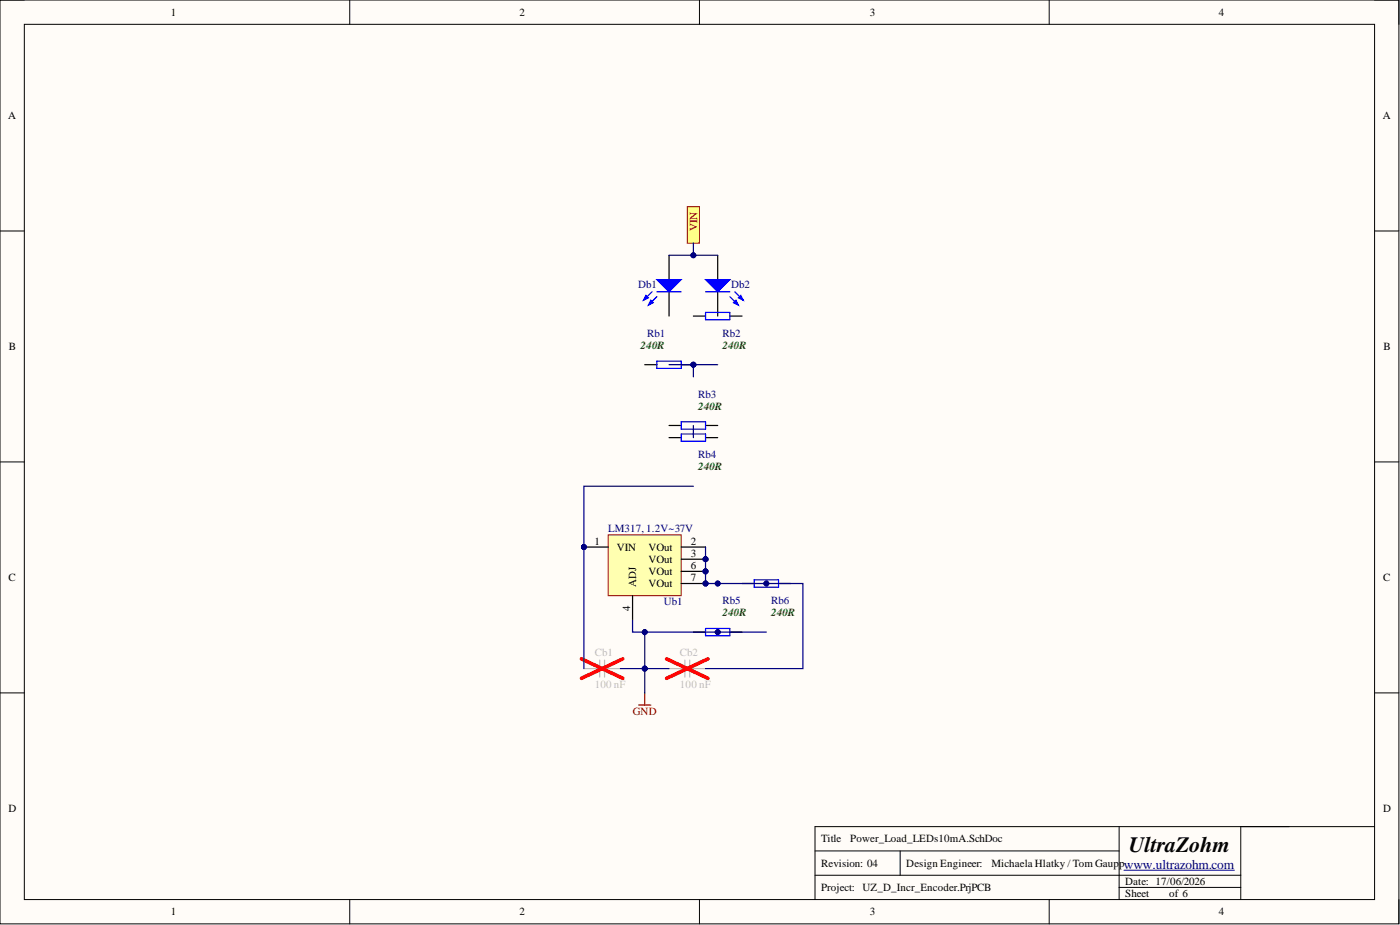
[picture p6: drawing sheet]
<svg xmlns="http://www.w3.org/2000/svg" width="292mm" height="193mm" viewBox="0 0 292 193" stroke-linecap="round" stroke-linejoin="round" font-family="sans-serif">
<path d="M0 0h291.9v192.7h-291.9z" fill-rule="evenodd" fill="#fffcf8"/>
<path d="M0 0h291.9v192.7h-291.9z" fill="none" stroke="#000" stroke-width=".21"/>
<path d="M5.1 5.1h281.7v182.6h-281.7z" fill-rule="evenodd" fill="#fffcf8"/>
<g fill="none" stroke="#000" stroke-width=".21">
<path d="M0 0h5.1M5.1 5.1h281.7v182.6h-281.7zM73 0v5.1M145.9 0v5.1M218.9 0v5.1M286.8 0h5.1v5.1M0 48.2h5.1M286.8 48.2h5.1M0 96.4h5.1M286.8 96.4h5.1M0 144.6h5.1M286.8 144.6h5.1"/>
<path d="M170 177.5h63.5M187.8 177.5v5.1M233.5 172.4v15.3M258.9 172.4v15.3M286.8 172.4h-116.8v15.3M73 187.7v5M145.9 187.7v5M170 182.6h88.9M218.9 187.7v5M233.5 185.1h25.4M291.9 187.7v5"/>
</g>
<path d="M234.5 181.5h23.1" fill="none" stroke="#000080" stroke-width=".21"/>
<path d="M139.6 53.3v5M139.6 60.9v5" fill="none" stroke="#000" stroke-width=".25"/>
<path d="M137.1 58.3h5l-2.5 2.6z" fill="#00f"/>
<path d="M137.1 58.3h5l-2.5 2.6zM137.1 61.9l-1.8 1.8" fill="none" stroke="#00f" stroke-width=".25"/>
<path d="M135.8 62.6l.5 .5-1 .6z" fill="#00f"/>
<path d="M135.8 62.6l.5 .5-1 .6zM136 60.9l-1.7 1.7M137.1 60.9h5" fill="none" stroke="#00f" stroke-width=".25"/>
<path d="M134.8 61.6l.5 .5-1 .5z" fill="#00f"/>
<path d="M134.8 61.6l.5 .5-1 .5z" fill="none" stroke="#00f" stroke-width=".25"/>
<path d="M142.1 76.1h2.6" fill="none" stroke="#000" stroke-width=".25"/>
<circle cx="144.7" cy="76.1" r=".51" fill="#000080"/>
<circle cx="144.7" cy="76.1" r=".51" fill="none" stroke="#000080" stroke-width=".21"/>
<path d="M149.7 53.3v5M134.5 76.1h2.6M149.7 60.9v5" fill="none" stroke="#000" stroke-width=".25"/>
<path d="M137.1 75.3h5v1.5h-5z" fill="none" stroke="#00f" stroke-width=".25"/>
<path d="M147.2 58.3h5.1l-2.6 2.6z" fill="#00f"/>
<path d="M147.2 58.3h5.1l-2.6 2.6zM152.3 61.9l1.8 1.8" fill="none" stroke="#00f" stroke-width=".25"/>
<path d="M153 63.1l.6-.5 .5 1.1z" fill="#00f"/>
<path d="M147.2 60.9h5.1M153 63.1l.6-.5 .5 1.1zM153.3 60.9l1.8 1.7" fill="none" stroke="#00f" stroke-width=".25"/>
<path d="M154.1 62.1l.5-.5 .5 1z" fill="#00f"/>
<path d="M147.2 65.2h5.1v1.5h-5.1zM154.1 62.1l.5-.5 .5 1z" fill="none" stroke="#00f" stroke-width=".25"/>
<path d="M144.7 65.9h2.5M152.3 65.9h2.5" fill="none" stroke="#000" stroke-width=".25"/>
<circle cx="147.2" cy="121.7" r=".51" fill="#000080"/>
<circle cx="147.2" cy="121.7" r=".51" fill="none" stroke="#000080" stroke-width=".21"/>
<circle cx="147.2" cy="119.2" r=".51" fill="#000080"/>
<circle cx="147.2" cy="119.2" r=".51" fill="none" stroke="#000080" stroke-width=".21"/>
<circle cx="147.2" cy="116.7" r=".51" fill="#000080"/>
<circle cx="147.2" cy="116.7" r=".51" fill="none" stroke="#000080" stroke-width=".21"/>
<path d="M126.9 111.6h15.2v12.7h-15.2z" fill-rule="evenodd" fill="#ffffb0"/>
<path d="M126.9 111.6h15.2v12.7h-15.2z" fill="none" stroke="#800000" stroke-width=".21"/>
<path d="M142.1 121.7h5.1" fill="none" stroke="#000" stroke-width=".25"/>
<circle cx="147.2" cy="121.7" r=".51" fill="#000080"/>
<circle cx="147.2" cy="121.7" r=".51" fill="none" stroke="#000080" stroke-width=".21"/>
<path d="M121.8 114.1h5.1M142.1 119.2h5.1M132 124.3v5" fill="none" stroke="#000" stroke-width=".25"/>
<circle cx="147.2" cy="119.2" r=".51" fill="#000080"/>
<circle cx="147.2" cy="119.2" r=".51" fill="none" stroke="#000080" stroke-width=".21"/>
<path d="M142.1 116.7h5.1" fill="none" stroke="#000" stroke-width=".25"/>
<circle cx="147.2" cy="116.7" r=".51" fill="#000080"/>
<circle cx="147.2" cy="116.7" r=".51" fill="none" stroke="#000080" stroke-width=".21"/>
<path d="M142.1 114.1h5.1" fill="none" stroke="#000" stroke-width=".25"/>
<circle cx="149.7" cy="131.9" r=".51" fill="#000080"/>
<circle cx="149.7" cy="131.9" r=".51" fill="none" stroke="#000080" stroke-width=".21"/>
<circle cx="149.7" cy="121.7" r=".51" fill="#000080"/>
<circle cx="149.7" cy="121.7" r=".51" fill="none" stroke="#000080" stroke-width=".21"/>
<path d="M144.7 131.9h2.5M152.3 131.9h2.5" fill="none" stroke="#000" stroke-width=".25"/>
<path d="M147.2 131.1h5.1v1.5h-5.1z" fill="none" stroke="#00f" stroke-width=".25"/>
<circle cx="159.9" cy="121.7" r=".51" fill="#000080"/>
<circle cx="159.9" cy="121.7" r=".51" fill="none" stroke="#000080" stroke-width=".21"/>
<path d="M139.6 88.8h2.5M139.6 91.3h2.5M147.2 88.8h2.5M147.2 91.3h2.5M154.8 121.7h2.6M162.4 121.7h2.6" fill="none" stroke="#000" stroke-width=".25"/>
<path d="M142.1 88h5.1v1.5h-5.1zM142.1 90.5h5.1v1.6h-5.1zM157.4 121h5v1.5h-5z" fill="none" stroke="#00f" stroke-width=".25"/>
<path d="M133.2 147.1h2.6M134.5 144.6v2.5" fill="none" stroke="#800000" stroke-width=".25"/>
<path d="M121.8 139.5h3.3M125.1 137.7v3.6M126.1 139.5h3.3M126.1 137.7v3.6M139.6 139.5h3.3M142.9 137.7v3.6M143.9 139.5h3.3M143.9 137.7v3.6" fill="none" stroke="#bfbebc" stroke-width=".25"/>
<path d="M121.3 137.5l8.6 4M129.9 137.5l-8.6 4M139.1 137.5l8.6 4M147.7 137.5l-8.6 4" fill="none" stroke="#f00" stroke-width=".76"/>
<path d="M143.4 43.1h2.5v7.6h-2.5z" fill-rule="evenodd" fill="#ffff80"/>
<path d="M143.4 43.1h2.5v7.6h-2.5z" fill="none" stroke="#800000" stroke-width=".21"/>
<path d="M129.4 139.5h10.2" fill="none" stroke="#000080" stroke-width=".25"/>
<circle cx="134.5" cy="139.5" r=".51" fill="#000080"/>
<circle cx="134.5" cy="139.5" r=".51" fill="none" stroke="#000080" stroke-width=".21"/>
<path d="M132 129.3v2.6h27.9" fill="none" stroke="#000080" stroke-width=".25"/>
<circle cx="134.5" cy="131.9" r=".51" fill="#000080"/>
<circle cx="134.5" cy="131.9" r=".51" fill="none" stroke="#000080" stroke-width=".21"/>
<circle cx="149.7" cy="131.9" r=".51" fill="#000080"/>
<circle cx="149.7" cy="131.9" r=".51" fill="none" stroke="#000080" stroke-width=".21"/>
<path d="M134.5 131.9v7.6" fill="none" stroke="#000080" stroke-width=".25"/>
<circle cx="134.5" cy="131.9" r=".51" fill="#000080"/>
<circle cx="134.5" cy="131.9" r=".51" fill="none" stroke="#000080" stroke-width=".21"/>
<circle cx="134.5" cy="139.5" r=".51" fill="#000080"/>
<circle cx="134.5" cy="139.5" r=".51" fill="none" stroke="#000080" stroke-width=".21"/>
<path d="M147.2 114.1v7.6h20.3v17.8h-20.3" fill="none" stroke="#000080" stroke-width=".25"/>
<circle cx="159.9" cy="121.7" r=".51" fill="#000080"/>
<circle cx="159.9" cy="121.7" r=".51" fill="none" stroke="#000080" stroke-width=".21"/>
<circle cx="149.7" cy="121.7" r=".51" fill="#000080"/>
<circle cx="149.7" cy="121.7" r=".51" fill="none" stroke="#000080" stroke-width=".21"/>
<circle cx="147.2" cy="121.7" r=".51" fill="#000080"/>
<circle cx="147.2" cy="121.7" r=".51" fill="none" stroke="#000080" stroke-width=".21"/>
<circle cx="147.2" cy="119.2" r=".51" fill="#000080"/>
<circle cx="147.2" cy="119.2" r=".51" fill="none" stroke="#000080" stroke-width=".21"/>
<circle cx="147.2" cy="116.7" r=".51" fill="#000080"/>
<circle cx="147.2" cy="116.7" r=".51" fill="none" stroke="#000080" stroke-width=".21"/>
<path d="M139.6 76.1h10.1M144.7 88.8v2.5M144.7 101.4h-22.9v38.1" fill="none" stroke="#000080" stroke-width=".25"/>
<circle cx="144.7" cy="76.1" r=".51" fill="#000080"/>
<circle cx="144.7" cy="76.1" r=".51" fill="none" stroke="#000080" stroke-width=".21"/>
<path d="M144.7 76.1v2.5" fill="none" stroke="#000080" stroke-width=".25"/>
<circle cx="144.7" cy="76.1" r=".51" fill="#000080"/>
<circle cx="144.7" cy="76.1" r=".51" fill="none" stroke="#000080" stroke-width=".21"/>
<path d="M144.7 50.7v2.6" fill="none" stroke="#000080" stroke-width=".25"/>
<circle cx="144.7" cy="53.3" r=".51" fill="#000080"/>
<circle cx="144.7" cy="53.3" r=".51" fill="none" stroke="#000080" stroke-width=".21"/>
<path d="M139.6 53.3h10.1" fill="none" stroke="#000080" stroke-width=".25"/>
<circle cx="144.7" cy="53.3" r=".51" fill="#000080"/>
<circle cx="144.7" cy="53.3" r=".51" fill="none" stroke="#000080" stroke-width=".21"/>
<path d="M134.5 139.5v5.1" fill="none" stroke="#000080" stroke-width=".25"/>
<circle cx="134.5" cy="139.5" r=".51" fill="#000080"/>
<circle cx="134.5" cy="139.5" r=".51" fill="none" stroke="#000080" stroke-width=".21"/>
<text font-size="4.6" x="235.5" y="177.8">UltraZohm</text>
<text font-size="2.8" fill="#000080" x="234.5" y="181.2">www.ultrazohm.com</text>
<g font-size="2.3">
<text x="35.6" y="3.3">1</text>
<text x="108.4" y="3.3">2</text>
<text x="181.5" y="3.3">3</text>
<text x="254.3" y="3.3">4</text>
<text x="1.7" y="24.9">A</text>
<text x="288.5" y="24.9">A</text>
<text x="1.9" y="73">B</text>
<text x="288.7" y="73">B</text>
<text x="124" y="113.6">1</text>
<text x="144.2" y="113.6">2</text>
<text x="128.7" y="114.9">VIN</text>
<text x="135.3" y="120">VOut</text>
<text x="135.3" y="117.4">VOut</text>
<text x="135.3" y="114.9">VOut</text>
<text x="144.2" y="118.7">6</text>
<text x="144.2" y="116.1">3</text>
<text x="1.8" y="121.2">C</text>
<text x="132.7" y="122.5" transform="rotate(-90 132.7 122.5)">ADJ</text>
<text x="135.3" y="122.5">VOut</text>
<text x="144.2" y="121.2">7</text>
<text x="288.6" y="121.2">C</text>
<text x="131.5" y="127.4" transform="rotate(-90 131.5 127.4)">4</text>
<text x="1.8" y="169.4">D</text>
<text x="288.6" y="169.4">D</text>
<text x="171.3" y="175.7">Title</text>
<text x="177.4" y="175.7">Power_Load_LEDs10mA.SchDoc</text>
<text x="171.3" y="180.8">Revision: 04</text>
<text x="171.3" y="185.9">Project: UZ_D_Incr_Encoder.PrjPCB</text>
<text x="189.1" y="180.8">Design Engineer:</text>
<text x="206.8" y="180.8">Michaela Hlatky / Tom Gaupp</text>
<text x="234.8" y="184.6">Date: 17/06/2026</text>
<text x="35.6" y="191">1</text>
<text x="108.4" y="191">2</text>
<text x="181.5" y="191">3</text>
<text x="234.8" y="187.2">Sheet</text>
<text x="243.9" y="187.2">of 6</text>
<text x="254.3" y="191">4</text>
</g>
<g font-size="2.3" fill="#800000">
<text x="145.4" y="48.2" transform="rotate(-90 145.4 48.2)">VIN</text>
<text x="132.1" y="149.1">GND</text>
</g>
<g font-size="2.3" fill="#000080">
<text x="133.2" y="60.1">Db1</text>
<text x="152.5" y="60.1">Db2</text>
<text x="135" y="70.2">Rb1</text>
<text x="150.8" y="70.2">Rb2</text>
<text x="145.7" y="82.9">Rb3</text>
<text x="145.7" y="95.6">Rb4</text>
<text x="126.9" y="111.1">LM317, 1.2V~37V</text>
<text x="138.5" y="126.3">Ub1</text>
<text x="150.8" y="126">Rb5</text>
<text x="160.9" y="126">Rb6</text>
</g>
<g font-size="2.3" fill="#008000">
<text x="133.7" y="72.8">240R</text>
<text x="150.8" y="72.8">240R</text>
<text x="145.7" y="85.5">240R</text>
<text x="145.7" y="98.1">240R</text>
<text x="150.8" y="128.6">240R</text>
<text x="160.9" y="128.6">240R</text>
</g>
<g font-size="2.3" fill="#bfbebc">
<text x="124.1" y="136.9">Cb1</text>
<text x="141.9" y="136.9">Cb2</text>
<text x="124.1" y="143.5">100 nF</text>
<text x="141.9" y="143.5">100 nF</text>
</g>
<text font-size="1.1" fill="#000080" x="121.4" y="114.3">PIUb101</text>
</svg>
